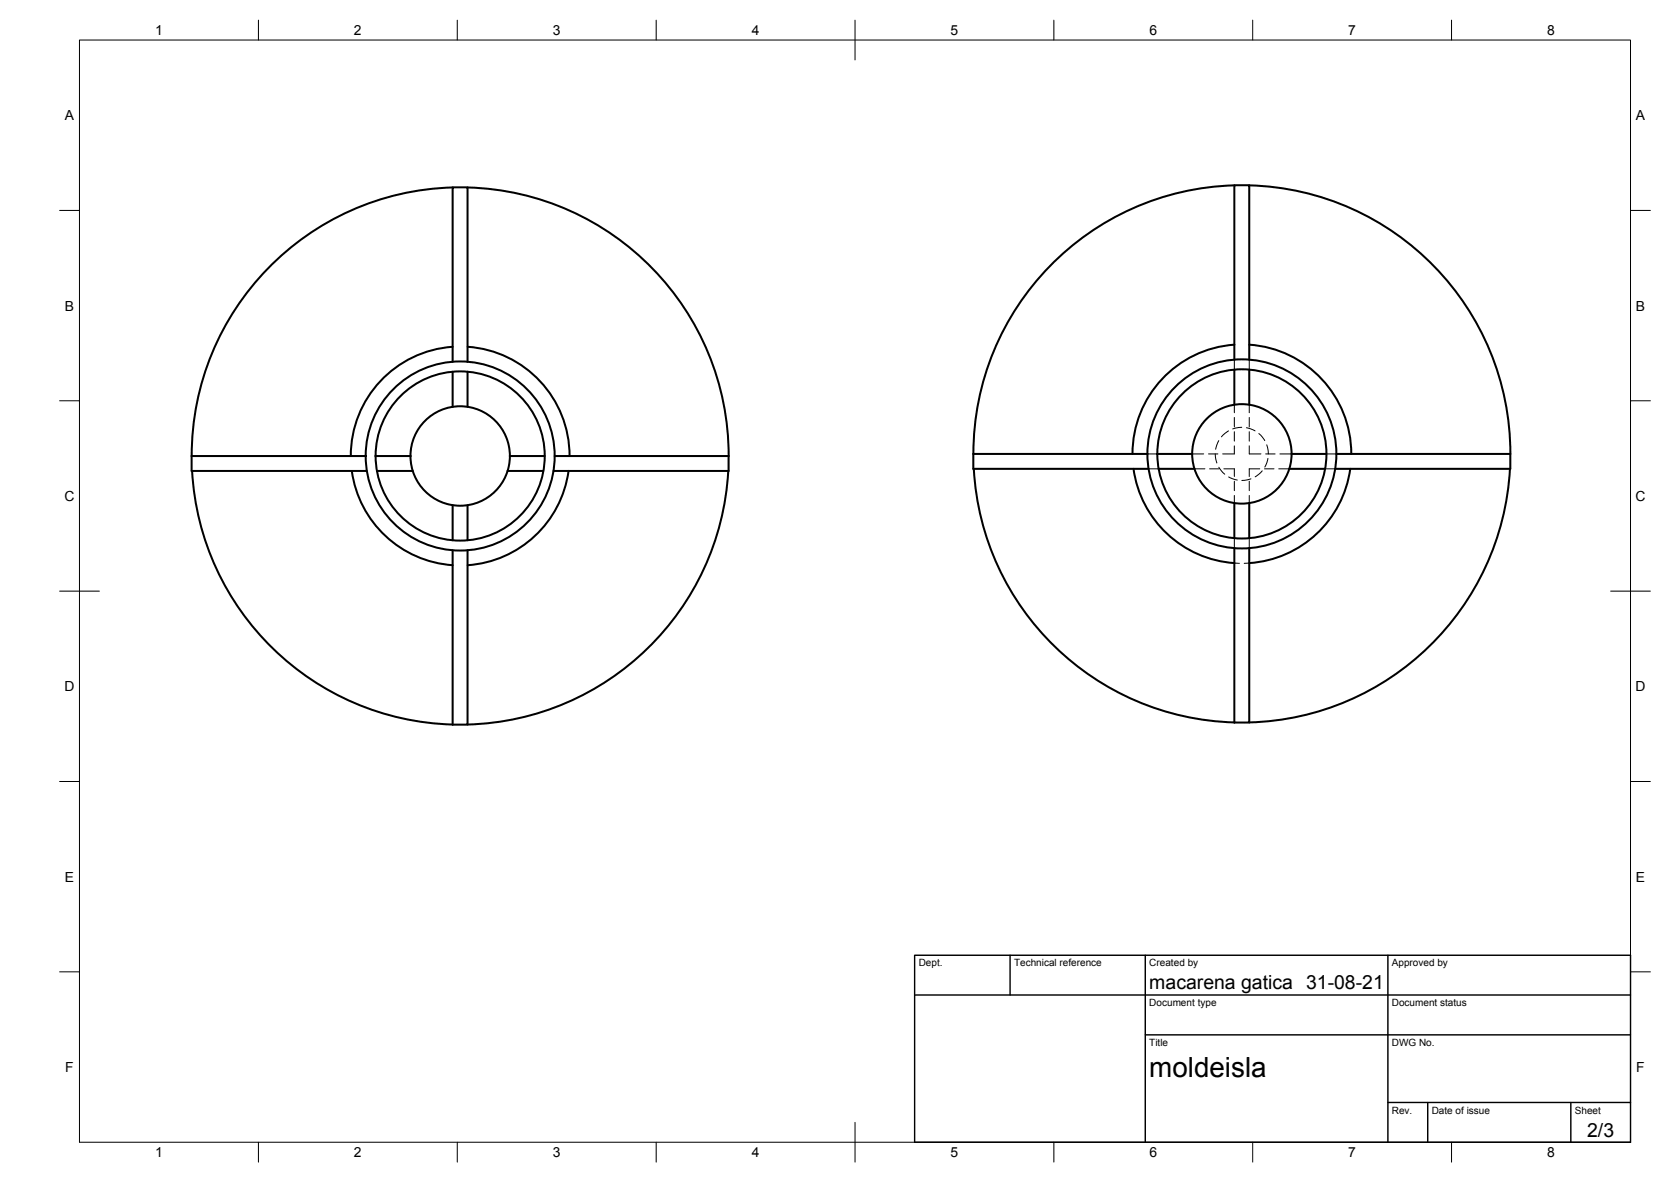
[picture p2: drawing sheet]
<svg xmlns="http://www.w3.org/2000/svg" width="420mm" height="297mm" viewBox="0 0 420 297" stroke-linecap="round" stroke-linejoin="round" font-family="sans-serif">
<!-- layer: Visible -->
<g fill="none" stroke="#000" stroke-width=".51">
<path d="M113.8 47.1a67.5 67.5 0 0 0-65.6 67.5M117.6 47.1a67.5 67.5 0 0 1 65.6 67.5M310.4 46.6a67.5 67.5 0 0 0-65.6 67.5M314.1 46.6a67.5 67.5 0 0 1 65.7 67.5M113.8 90.9v-43.8h3.8v43.8M113.8 93.4v8.8M113.8 87.2a27.5 27.5 0 0 0-25.6 27.4M117.6 93.4v8.8M117.6 87.2a27.5 27.5 0 0 1 25.6 27.4M310.4 90.4v-43.8h3.7v43.8M310.4 92.9v8.8M310.4 86.6a27.5 27.5 0 0 0-25.6 27.5"/>
<path d="M314.1 92.9v8.8M314.1 86.6a27.5 27.5 0 0 1 25.7 27.5M48.3 118.3a67.5 67.5 0 0 0 65.5 63.8M88.5 118.3a27.5 27.5 0 0 0 25.3 23.7M91.9 114.6h-43.7v3.7h44M94.4 114.6h8.8M94.8 118.3h9M127.6 118.3h9M128.2 114.6h8.7M139.4 114.6h43.8v3.7h-44.1M143 118.3a27.5 27.5 0 0 1-25.4 23.7M183.1 118.3a67.5 67.5 0 0 1-65.5 63.8"/>
<path d="M244.9 117.8a67.5 67.5 0 0 0 65.5 63.7M285 117.8a27.5 27.5 0 0 0 25.4 23.7M288.5 114.1h-43.8v3.7h44.1M291 114.1h8.7M291.3 117.8h9M324.2 117.8h9M324.7 114.1h8.8M336 114.1h43.8v3.7h-44.1M339.5 117.8a27.5 27.5 0 0 1-25.4 23.7M379.7 117.8a67.5 67.5 0 0 1-65.6 63.7M113.8 126.9v8.9M113.8 138.3v43.8"/>
<path d="M117.6 138.3v43.8h-3.8M117.6 126.9v8.9M310.4 137.7v43.9h3.7v-43.9M310.4 126.4v8.8M314.1 126.4v8.8"/>
<circle cx="115.7" cy="114.6" r="12.5"/>
<circle cx="115.7" cy="114.6" r="21.3"/>
<circle cx="115.7" cy="114.6" r="23.8"/>
<circle cx="312.3" cy="114.1" r="12.5"/>
<circle cx="312.3" cy="114.1" r="21.3"/>
<circle cx="312.3" cy="114.1" r="23.8"/>
</g>
<!-- layer: Oculto -->
<g fill="none" stroke="#000" stroke-width=".25">
<path d="M310.4 90.4v2.5M314.1 90.4v2.5M288.5 114.1h2.5M288.8 117.8h2.5M299.7 114.1h3M300.3 117.8h2.7M303.9 114.1h2.3M304.1 117.8h2.4M305.6 114.1l.4 2.3M306.5 110.7l-.8 2.2M306.5 117.4l1.5 1.8M307.7 117.8h2.7v1.9"/>
<path d="M308.9 108.3l-1.8 1.5M308.9 119.9l2.2 .7M310.4 101.7v2M310.4 104.9v2.4M310.4 108.5v2.4M310.4 112v2.1h-3M312.2 107.4l-2.3 .4M313.4 107.5l2.2 .8M314.1 101.7v2M314.1 104.9v2.4M314.1 108.5v2.4M314.1 112v2.1h3"/>
<path d="M316.5 109l1.5 1.7M316.8 117.8h-2.7v1.9M317.4 118.3l-1.8 1.5M317.9 117.8h2.4M318.2 114.1h2.4M318.5 111.8l.4 2.3M318.8 115.2l-.8 2.2M321.5 117.8h2.7M321.8 114.1h2.9M333.2 117.8h2.5M333.5 114.1h2.5M310.4 120.9v2.4"/>
<path d="M310.4 124.5v1.9M310.4 135.2v2.5M314.1 120.9v2.4M314.1 124.5v1.9M314.1 135.2v2.5M314.5 120.3l-2.2 .4M310.4 141.5l1.2 .1M314.1 141.5l-1.3 .1M310.4 181.6h1.2M314.1 181.6h-1.3"/>
</g>
<!-- layer: Border -->
<g fill="none" stroke="#000" stroke-width=".25">
<path d="M20 10.1h390v276.9h-390zM65 5.1v5M115 5.1v5M165 5.1v5M215 5.1v10M265 5.1v5M315 5.1v5M365 5.1v5M15 52.9h5M410 52.9h5M15 100.7h5M410 100.7h5"/>
<path d="M15 148.6h10M405 148.6h10M15 196.4h5M410 196.4h5M15 244.2h5M410 244.2h5M65 287v5M115 287v5M165 287v5M215 282.1v9.9M265 287v5M315 287v5"/>
<path d="M365 287v5"/>
</g>
<!-- layer: TitleBlock -->
<path d="M230 240.1h180v46.9h-180zM230 250h180M254 240.1v9.9M288 240.1v46.9M349 240.1v46.9M288 260.1h122M349 277.1h61M359 277.1v9.9M395 277.1v9.9" fill="none" stroke="#000" stroke-width=".36"/>
<text font-size="7" x="289" y="270.6">moldeisla</text>
<g font-size="4.9">
<text x="289" y="248.5">macarena gatica 31-08-21</text>
<text x="399.1" y="285.7">2/3</text>
</g>
<g font-size="3.5">
<text x="39" y="8.8">1</text>
<text x="89" y="8.8">2</text>
<text x="139" y="8.8">3</text>
<text x="189" y="8.8">4</text>
<text x="239" y="8.8">5</text>
<text x="289" y="8.8">6</text>
<text x="339" y="8.8">7</text>
<text x="389" y="8.8">8</text>
<text x="16.3" y="30.2">A</text>
<text x="411.3" y="30.2">A</text>
<text x="16.3" y="78">B</text>
<text x="411.3" y="78">B</text>
<text x="16.2" y="125.9">C</text>
<text x="411.2" y="125.9">C</text>
<text x="16.2" y="173.7">D</text>
<text x="411.2" y="173.7">D</text>
<text x="16.3" y="221.6">E</text>
<text x="411.3" y="221.6">E</text>
<text x="16.4" y="269.4">F</text>
<text x="411.4" y="269.4">F</text>
<text x="39" y="290.8">1</text>
<text x="89" y="290.8">2</text>
<text x="139" y="290.8">3</text>
<text x="189" y="290.8">4</text>
<text x="239" y="290.8">5</text>
<text x="289" y="290.8">6</text>
<text x="339" y="290.8">7</text>
<text x="389" y="290.8">8</text>
</g>
<g font-size="2.5">
<text x="231" y="242.9">Dept.</text>
<text x="255" y="242.9">Technical reference</text>
<text x="289" y="242.9">Created by</text>
<text x="350" y="242.9">Approved by</text>
<text x="289" y="252.8">Document type</text>
<text x="350" y="252.8">Document status</text>
<text x="289" y="262.9">Title</text>
<text x="350" y="262.9">DWG No.</text>
<text x="350" y="279.9">Rev.</text>
<text x="360" y="279.9">Date of issue</text>
<text x="396" y="279.9">Sheet</text>
</g>
</svg>
